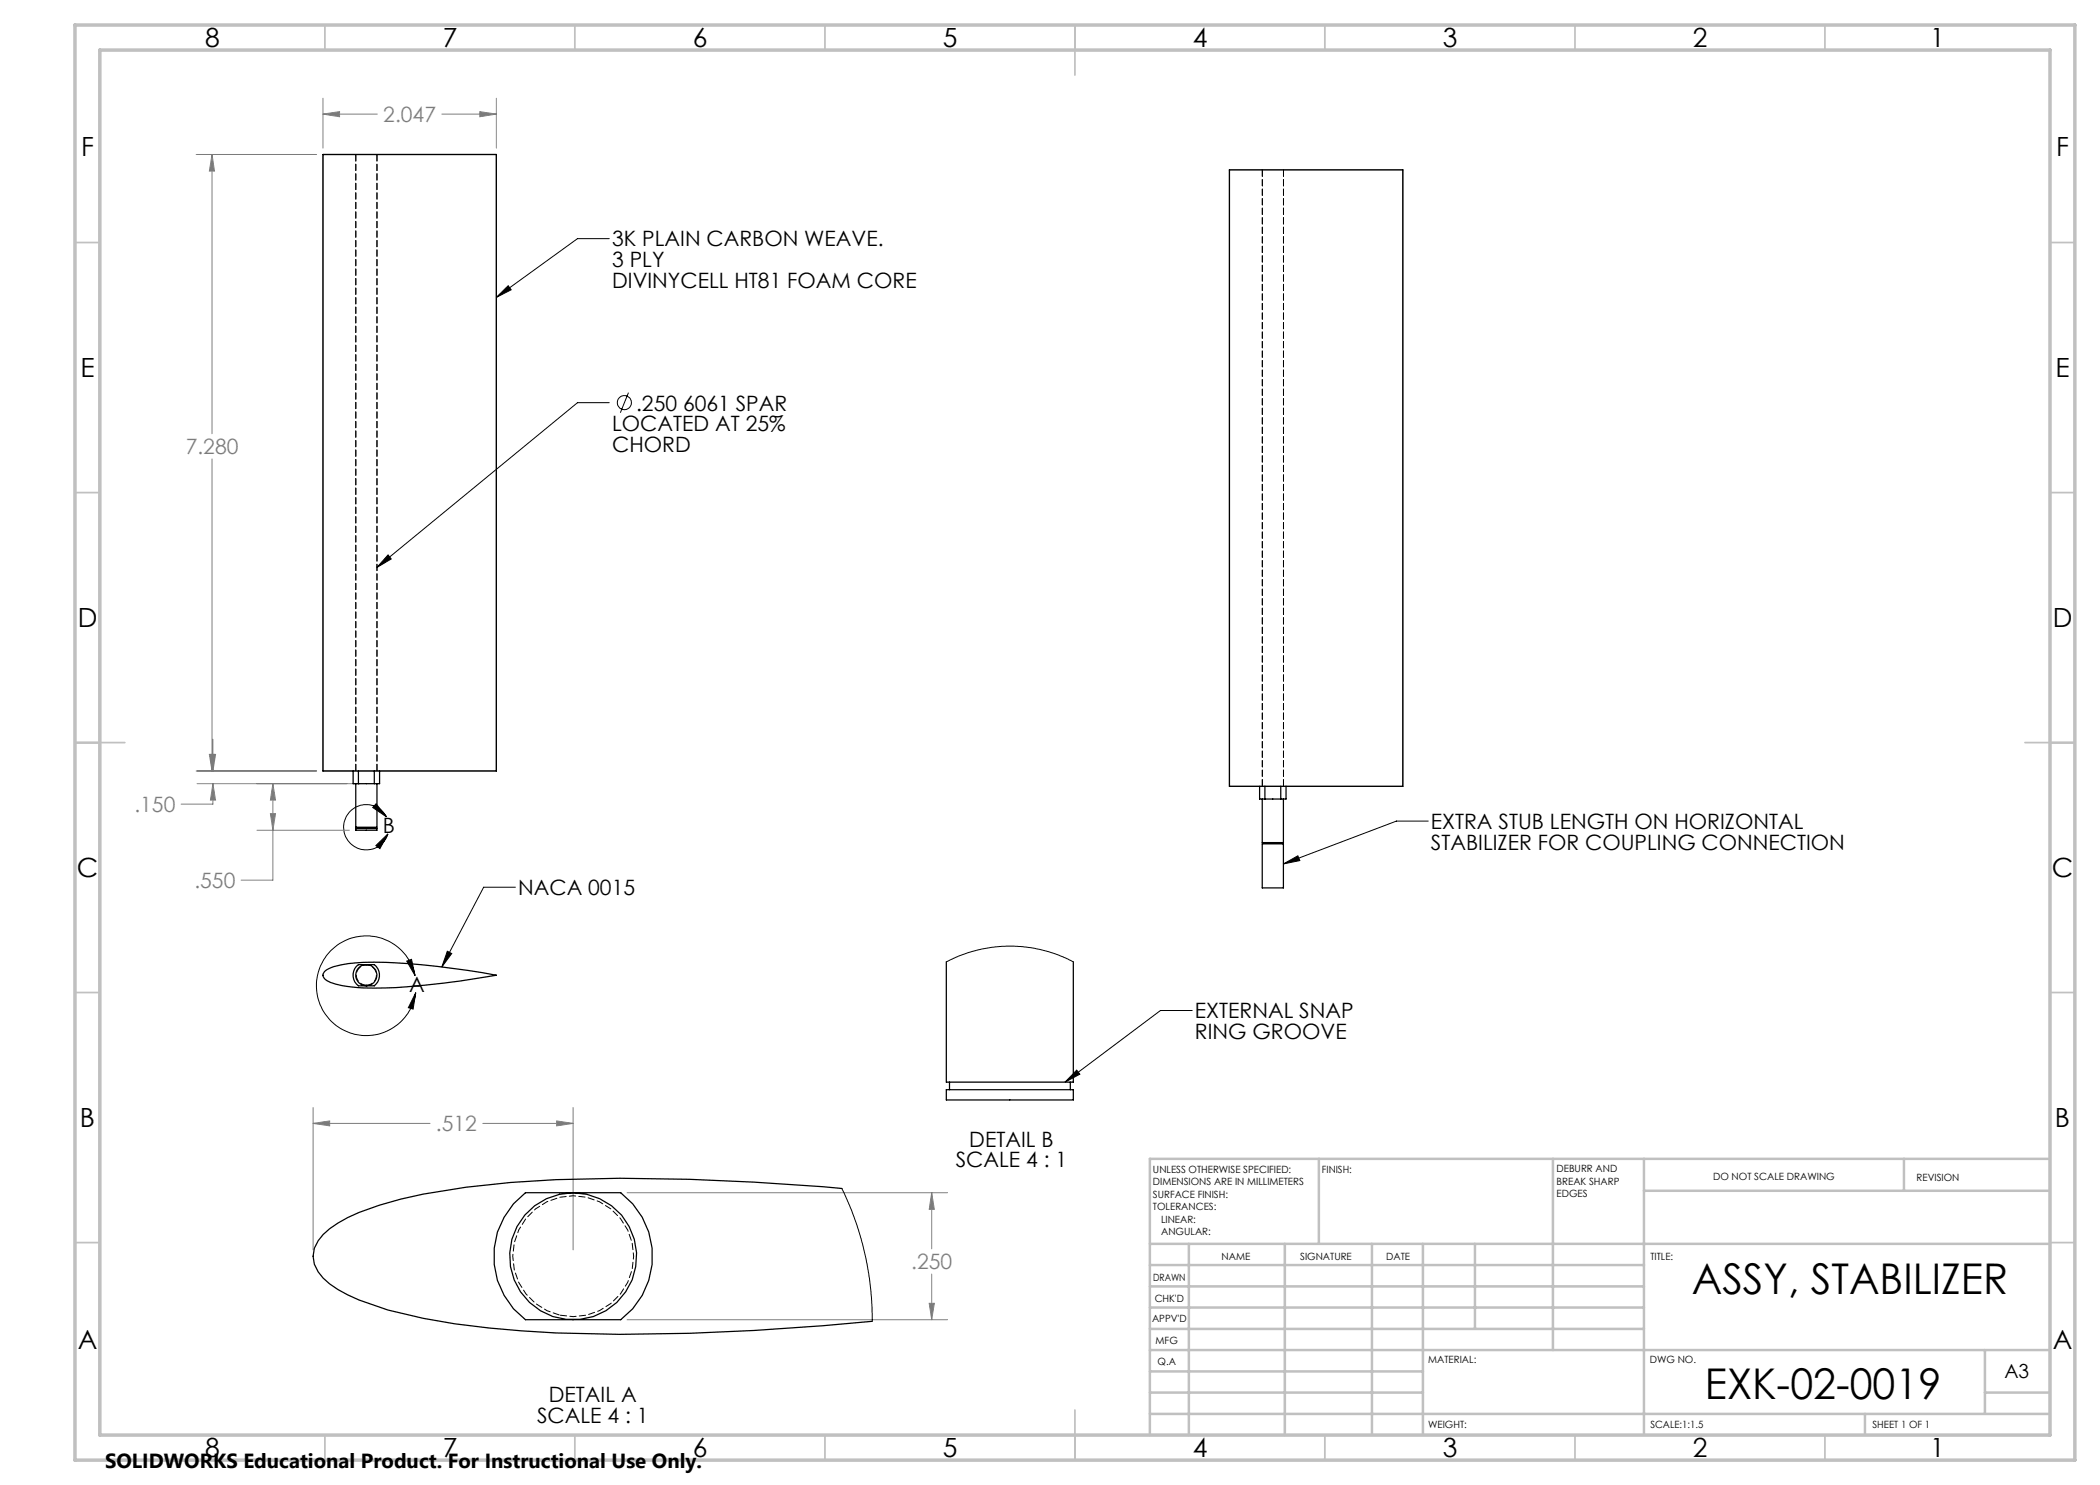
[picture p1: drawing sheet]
<svg xmlns="http://www.w3.org/2000/svg" width="420mm" height="297mm" viewBox="0 0 420 297" stroke-linecap="round" stroke-linejoin="round" font-family="sans-serif">
<g fill="none" stroke="#000" stroke-width=".2">
<path d="M99.3 59.5l2.3-2.4 .6 .9zM121.8 47.7h-6.3l-16.2 11.8M125.7 78.5l-1.6 4M121.8 80.5h-6.3l-40.1 33M77.6 111l.6 .8-2.8 1.7zM75.2 169.1l2.4-2.3-1.6 2.9zM75.2 160.8l2.1 2.6-2.8-1.9zM77.3 163.4a4.5 4.5 0 0 0-7.1-1.3 4.5 4.5 0 0 0 .6 7.1 4.5 4.5 0 0 0 6.8-2.4M103.1 177.4h-6.4l-8.3 16M256.7 172.8l2.9-1.6 .4 .9zM285.6 164.2h-6.3l-22.6 8.6M81.4 192.2l.9-.3 .7 3.2z"/>
<path d="M83 195.1a10 10 0 0 0-15.6-6 10 10 0 0 0 .7 16.7 10 10 0 0 0 15-7.3M83.1 198.5l-.5 3.3-.9-.3zM89.5 190.2l.8 .5-1.9 2.7zM215.3 214l.7 .8-3 1.6zM238.4 202.1h-6.3l-19.1 14.3"/>
<circle cx="124.9" cy="80.5" r="1.42"/>
</g>
<g fill="none" stroke="#808080" stroke-width=".2">
<path d="M64.6 19.6v10M99.3 19.6v10M39.2 30.9h24.1M42.4 30.9l.5 3.3h-1zM42.4 30.9v55.8M64.6 22.8l3.3-.5v1.1zM64.6 22.8h10.9M88.4 22.8h10.9M96 22.3l3.3 .5-3.3 .6zM42.4 91.8v62.4M39.2 154.2h24.1M39.4 156.7h32.6"/>
<path d="M41.9 150.9h1l-.5 3.3zM42.1 150.9h1l-.5 3.3zM42.6 156.7l.5 3.3h-1zM42.6 156.7v4.1h-6.4M42.6 147.8v6.4M54.6 156.7l.5 3.3h-1zM54.6 156.7v19.3h-6.4M51.4 166h18.5M54.1 162.7h1l-.5 3.3zM62.6 224.7l3.3-.5v1zM62.6 221.5v28.5M62.6 224.7h23.4"/>
<path d="M96.6 224.7h18M111.3 224.2l3.3 .5-3.3 .5zM114.6 221.5v28.5M125.4 238.5h64.1M186.3 238.5l.6 3.4h-1.1zM186.3 238.5v11.3M186.3 254.8v9.1M125.4 263.9h64.1M185.8 260.7h1.1l-.6 3.2z"/>
</g>
<g fill="none" stroke="#c0c0c0" stroke-width=".35">
<path d="M65 5v5M115 5v5M165 5v5M215 5v10M265 5v5M315 5v5M365 5v5M15 48.5h5M410 48.5h5M15 98.5h5M410 98.5h5M15 148.5h10"/>
<path d="M405 148.5h10M15 198.5h5M410 198.5h5M15 248.5h5M410 248.5h5M65 287v5M115 287v5M165 287v5M215 282v10M265 287v5M315 287v5M365 287v5"/>
</g>
<g fill="none" stroke="#c0c0c0" stroke-width=".5">
<path d="M263.8 231.8v17M310.6 231.8v38.2M328.8 231.8v55.2M328.8 238.2h81.2M380.8 231.8v6.4M410 231.8h-180v55.2M230 248.8h180M230 257.3h98.8M230 253h98.8M237.8 248.8v38.2M257 248.8v38.2M274.4 248.8v38.2"/>
<path d="M284.6 248.8v38.2M295 248.8v17M230 265.8h98.8M230 261.5h98.8M230 278.5h54.6M230 274.3h54.6M230 270h180M397 278.5h13M397 270v12.8M230 282.8h180M373 282.8v4.2"/>
</g>
<path d="M15 5h400v287h-400zM20 10h390v277h-390z" fill="none" stroke="#c0c0c0" stroke-width=".7"/>
<path d="M64.6 30.9h34.7v123.3h-34.7zM245.9 34h34.7v123.3h-34.7z" fill="none" stroke="#808080" stroke-width=".25"/>
<path d="M75.2 160.8l2.1 2.6-2.8-1.9zM75.2 169.1l2.4-2.3-1.6 2.9zM81.4 192.2l.9-.3 .7 3.2zM83.1 198.5l-.5 3.3-.9-.3zM89.5 190.2l.8 .5-1.9 2.7zM215.3 214l.7 .8-3 1.6z" fill="#000"/>
<path d="M42.4 30.9l.5 3.3h-1zM41.9 150.9h1l-.5 3.3zM96 22.3l3.3 .5-3.3 .6zM64.6 22.8l3.3-.5v1.1zM42.6 156.7l.5 3.3h-1zM42.1 150.9h1l-.5 3.3zM54.6 156.7l.5 3.3h-1zM54.1 162.7h1l-.5 3.3zM62.6 224.7l3.3-.5v1zM111.3 224.2l3.3 .5-3.3 .5zM186.3 238.5l.6 3.4h-1.1zM185.8 260.7h1.1l-.6 3.2z" fill="#808080"/>
<path d="M99.3 59.5l2.3-2.4 .6 .9zM77.6 111l.6 .8-2.8 1.7zM256.7 172.8l2.9-1.6 .4 .9z" fill="#000"/>
<g fill="none" stroke="#000" stroke-width=".25">
<path d="M64.6 30.9h34.7v123.3h-34.7zM245.9 34h34.7v123.3h-34.7zM70.6 154.2v2.5h1.1M71.2 156.7v8.7h4.2v-8.7M71.7 154.2v2.5M71.7 156.7h3.2M74.9 154.2v2.5M75.9 154.2v2.5h-1M251.9 157.3v2.5h1.1M252.4 159.8v8.7h4.3v-8.7M253 157.3v2.5M253 159.8h3.2"/>
<path d="M256.2 157.3v2.5M257.2 157.3v2.5h-1M71.2 165.7h4.2v.3h-4.2zM71.2 165.4v.3M75.3 165.4v.3M252.4 168.8h4.3v8.8h-4.3zM252.6 168.5v.3M256.6 168.5v.3M64.9 194.3l.3-.2a11.3 11.3 0 0 1 6-1.5 107.1 107.1 0 0 1 22.2 1.5l5.9 .9a125.1 125.1 0 0 1-27.8 2.5 13.1 13.1 0 0 1-6.3-1.5l-.4-.5a.91 .91 0 0 1 .1-1.2zM71.3 193.3l.4-.4h3.2a2.68 2.68 0 0 1 0 4.3h-3.2a2.67 2.67 0 0 1-.4-3.9zM189.3 192.4v24h25.4v-24M189.3 217.9h25.4v2.1h-25.4z"/>
<path d="M189.9 216.4v1.5M214.1 216.4v1.5M168.4 237.7a480.9 480.9 0 0 0-57.2-1.8 162.9 162.9 0 0 0-31 3.9 42.9 42.9 0 0 0-12.6 4.8 10.3 10.3 0 0 0-4.7 5.1 5.8 5.8 0 0 0 1.7 5.9 21.3 21.3 0 0 0 7.2 4.4l5.8 2a137.6 137.6 0 0 0 26.7 4.2 359.1 359.1 0 0 0 46.5-.1l13.8-1 9.8-.8M102.7 240.8l2.4-2.3h19a15.9 15.9 0 0 1 0 25.4h-19a15.9 15.9 0 0 1-2.4-23.1z"/>
<circle cx="73.3" cy="195" r="2.11"/>
<circle cx="114.6" cy="251.3" r="12.7"/>
</g>
<path d="M71.2 30.9v123.3M252.5 34v123.2M75.4 154.2v-123.3M256.7 157.2v-123.2M73.3 197a2.02 2.02 0 0 0 1.8-2.9 2.02 2.02 0 0 0-3.4-.3 2.02 2.02 0 0 0 1.1 3.2h.5" fill="none" stroke="#000" stroke-width=".2" stroke-dasharray="1.3 .6"/>
<path d="M189.3 192.4l2.4-1.2 3.5-1.1 3.3-.7 2.7-.2 3.3 .1 3.5 .6 3.8 1.2 2.9 1.3M168.4 237.7l1.9 4.2 1.1 3.2 1.7 6.3 .6 3.3 .5 3.7 .2 5.9" fill="none" stroke="#000" stroke-width=".2"/>
<path d="M111.9 263a12.1 12.1 0 0 0 14.5-14.4 12.1 12.1 0 0 0-19.3-6.8 12.1 12.1 0 0 0 2.3 20.3l2.5 .9" fill="none" stroke="#000" stroke-width=".2" stroke-dasharray="1.3 .6" stroke-dashoffset="-.1"/>
<g font-size="8.5">
<text x="338.4" y="258.8">ASSY, STABILIZER</text>
<text x="341" y="279.7">EXK-02-0019</text>
</g>
<g font-size="5.3">
<text x="41" y="9.5">8</text>
<text x="88.5" y="9.5">7</text>
<text x="138.5" y="9.5">6</text>
<text x="188.5" y="9.5">5</text>
<text x="238.5" y="9.5">4</text>
<text x="288.5" y="9.5">3</text>
<text x="338.5" y="9.5">2</text>
<text x="386" y="9.5">1</text>
<text x="16.2" y="31.2">F</text>
<text x="411.2" y="31.2">F</text>
<text x="16.1" y="75.5">E</text>
<text x="411.1" y="75.5">E</text>
<text x="15.5" y="125.5">D</text>
<text x="410.5" y="125.5">D</text>
<text x="15.4" y="175.5">C</text>
<text x="410.4" y="175.5">C</text>
<text x="16" y="225.5">B</text>
<text x="411" y="225.5">B</text>
<text x="15.5" y="269.8">A</text>
<text x="410.5" y="269.8">A</text>
<text x="41" y="291.5">8</text>
<text x="88.5" y="291.5">7</text>
<text x="138.5" y="291.5">6</text>
<text x="188.5" y="291.5">5</text>
<text x="238.5" y="291.5">4</text>
<text x="288.5" y="291.5">3</text>
<text x="338.5" y="291.5">2</text>
<text x="386" y="291.5">1</text>
</g>
<g font-size="4.2" fill="#808080">
<text x="76.7" y="24.4">2.047</text>
<text x="37.1" y="90.9">7.280</text>
<text x="26.9" y="162.4">.150</text>
<text x="38.9" y="177.6">.550</text>
<text x="87.2" y="226.3">.512</text>
<text x="182.3" y="253.9">.250</text>
</g>
<g font-size="4.2">
<text x="122.4" y="49.3">3K PLAIN CARBON WEAVE.</text>
<text x="122.4" y="53.5">3 PLY</text>
<text x="122.4" y="57.6">DIVINYCELL HT81 FOAM CORE</text>
<text x="127.2" y="82.1">.250 6061 SPAR</text>
<text x="122.4" y="86.3">LOCATED AT 25%</text>
<text x="122.4" y="90.5">CHORD</text>
<text x="76.5" y="166.6">B</text>
<text x="286.2" y="165.8">EXTRA STUB LENGTH ON HORIZONTAL</text>
<text x="286.2" y="170">STABILIZER FOR COUPLING CONNECTION</text>
<text x="103.6" y="179">NACA 0015</text>
<text x="81.8" y="198.4">A</text>
<text x="239" y="203.7">EXTERNAL SNAP</text>
<text x="239" y="207.8">RING GROOVE</text>
<text x="191.1" y="233.5">SCALE 4 : 1</text>
<text x="193.9" y="229.3">DETAIL B</text>
<text x="109.8" y="280.4">DETAIL A</text>
<text x="107.4" y="284.6">SCALE 4 : 1</text>
</g>
<text font-size="4.1" x="21" y="293.7">SOLIDWORKS Educational Product. For Instructional Use Only.</text>
<text font-size="3.9" x="400.9" y="275.5">A3</text>
<g font-size="2">
<text x="230.6" y="234.6">UNLESS OTHERWISE SPECIFIED:</text>
<text x="230.6" y="237.1">DIMENSIONS ARE IN MILLIMETERS</text>
<text x="230.6" y="239.6">SURFACE FINISH:</text>
<text x="264.4" y="234.6">FINISH:</text>
<text x="311.3" y="234.5">DEBURR AND</text>
<text x="311.3" y="237">BREAK SHARP</text>
<text x="311.3" y="239.5">EDGES</text>
<text x="342.6" y="236">DO NOT SCALE DRAWING</text>
<text x="383.3" y="236.2">REVISION</text>
<text x="230.6" y="242.1">TOLERANCES:</text>
<text x="232.2" y="244.6">LINEAR:</text>
<text x="232.2" y="247.1">ANGULAR:</text>
<text x="244.3" y="252">NAME</text>
<text x="260" y="251.9">SIGNATURE</text>
<text x="277.2" y="251.9">DATE</text>
<text x="330.1" y="251.9">TITLE:</text>
<text x="230.6" y="256.1">DRAWN</text>
<text x="230.9" y="260.3">CHK'D</text>
<text x="230.4" y="264.4">APPV'D</text>
<text x="231.1" y="268.8">MFG</text>
<text x="231.5" y="273">Q.A</text>
<text x="285.6" y="272.5">MATERIAL:</text>
<text x="330" y="272.5">DWG NO.</text>
<text x="285.6" y="285.5">WEIGHT:</text>
<text x="330.1" y="285.6">SCALE:1:1.5</text>
<text x="374.5" y="285.6">SHEET 1 OF 1</text>
</g>
</svg>
